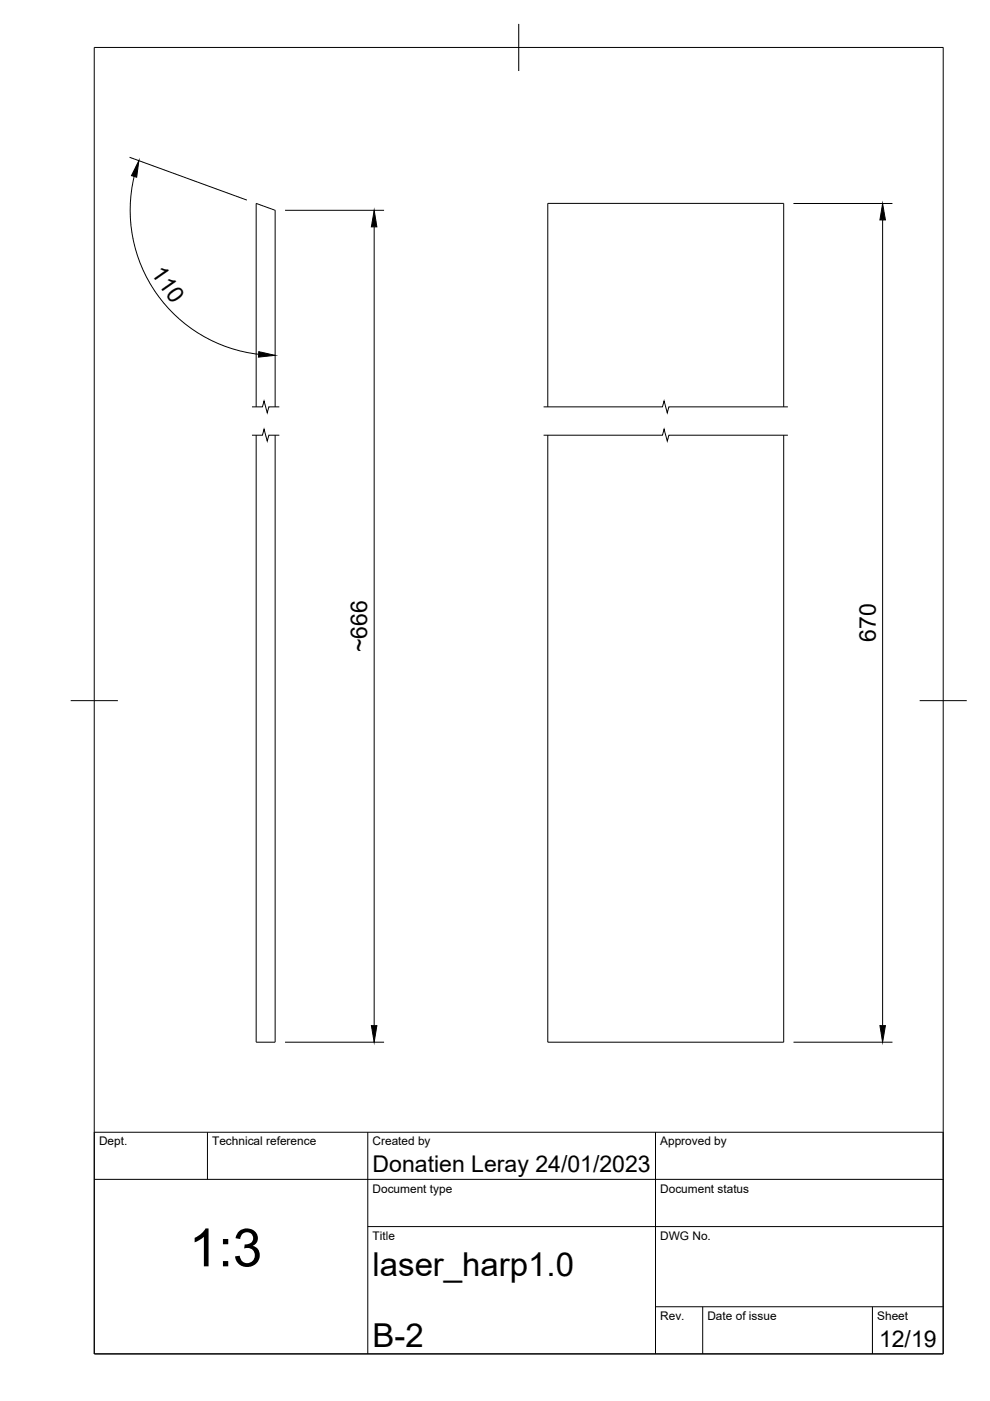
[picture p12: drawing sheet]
<svg xmlns="http://www.w3.org/2000/svg" width="210mm" height="297mm" viewBox="0 0 210 297" stroke-linecap="round" stroke-linejoin="round" font-family="sans-serif">
<!-- layer: Visible -->
<path d="M54.3 86.3v-43.2l4 1.5v41.7M54.3 92.3v128.7h4v-128.7M116.1 92.3v128.7h50.1v-128.7M116.1 86.3v-43.2h50.1v43.2" fill="none" stroke="#000" stroke-width=".21"/>
<!-- layer: TITLEBLOCK -->
<path d="M20 240.1h180v46.9h-180zM20 250h180M44 240.1v9.9M78 240.1v46.9M139 240.1v46.9M78 260.1h122M139 277.1h61M149 277.1v9.9M185 277.1v9.9" fill="none" stroke="#000" stroke-width=".21"/>
<!-- layer: BORDER -->
<path d="M20 10.1h180v276.9h-180zM110 5.1v10M15 148.6h10M195 148.6h10" fill="none" stroke="#000" stroke-width=".21"/>
<!-- layer: Break Lines -->
<path d="M53.4 92.3h2.2l.4-1.3 .7 2.5 .3-1.2h2.2M53.4 86.3h2.2l.4-1.3 .7 2.5 .3-1.2h2.2M115.3 92.3h25.2l.3-1.3 .7 2.5 .3-1.2h25.2M115.3 86.3h25.2l.3-1.3 .7 2.5 .3-1.2h25.2" fill="none" stroke="#000" stroke-width=".21"/>
<!-- layer: FD_Dimensions -->
<path d="M27.5 33.3l24.8 9.1M28.5 37.4a30.7 30.7 0 0 0 26.4 37.7M60.4 44.6h21M79.3 48.1v169.4M168.2 43.1h21M187.1 46.6v170.9M60.4 221h21M168.2 221h21" fill="none" stroke="#000" stroke-width=".21"/>
<path d="M29.4 34.1l-.4 3.5-1.1-.4zM79.3 44.6l.6 3.5h-1.2zM187.1 43.1l.6 3.5h-1.1zM54.9 74.6l3.4 .7-3.5 .4zM78.7 217.5h1.2l-.6 3.5zM186.6 217.5h1.1l-.6 3.5z" fill="#000" stroke="#000" stroke-width=".21"/>
<text font-size="11.2" x="40" y="268.5">1:3</text>
<g font-size="7">
<text x="79" y="270.6">laser_harp1.0</text>
<text x="79" y="285.5">B-2</text>
</g>
<g font-size="4.9">
<text x="31.9" y="57.9" transform="rotate(55 31.9 57.9)">110</text>
<text x="185.7" y="136.1" transform="rotate(-90 185.7 136.1)">670</text>
<text x="77.9" y="138.3" transform="rotate(-90 77.9 138.3)">~666</text>
<text x="79" y="248.5">Donatien Leray 24/01/2023</text>
<text x="186.4" y="285.7">12/19</text>
</g>
<g font-size="2.5">
<text x="21" y="242.9">Dept.</text>
<text x="45" y="242.9">Technical reference</text>
<text x="79" y="242.9">Created by</text>
<text x="140" y="242.9">Approved by</text>
<text x="79" y="252.8">Document type</text>
<text x="140" y="252.8">Document status</text>
<text x="79" y="262.9">Title</text>
<text x="140" y="262.9">DWG No.</text>
<text x="140" y="279.9">Rev.</text>
<text x="150" y="279.9">Date of issue</text>
<text x="186" y="279.9">Sheet</text>
</g>
</svg>
